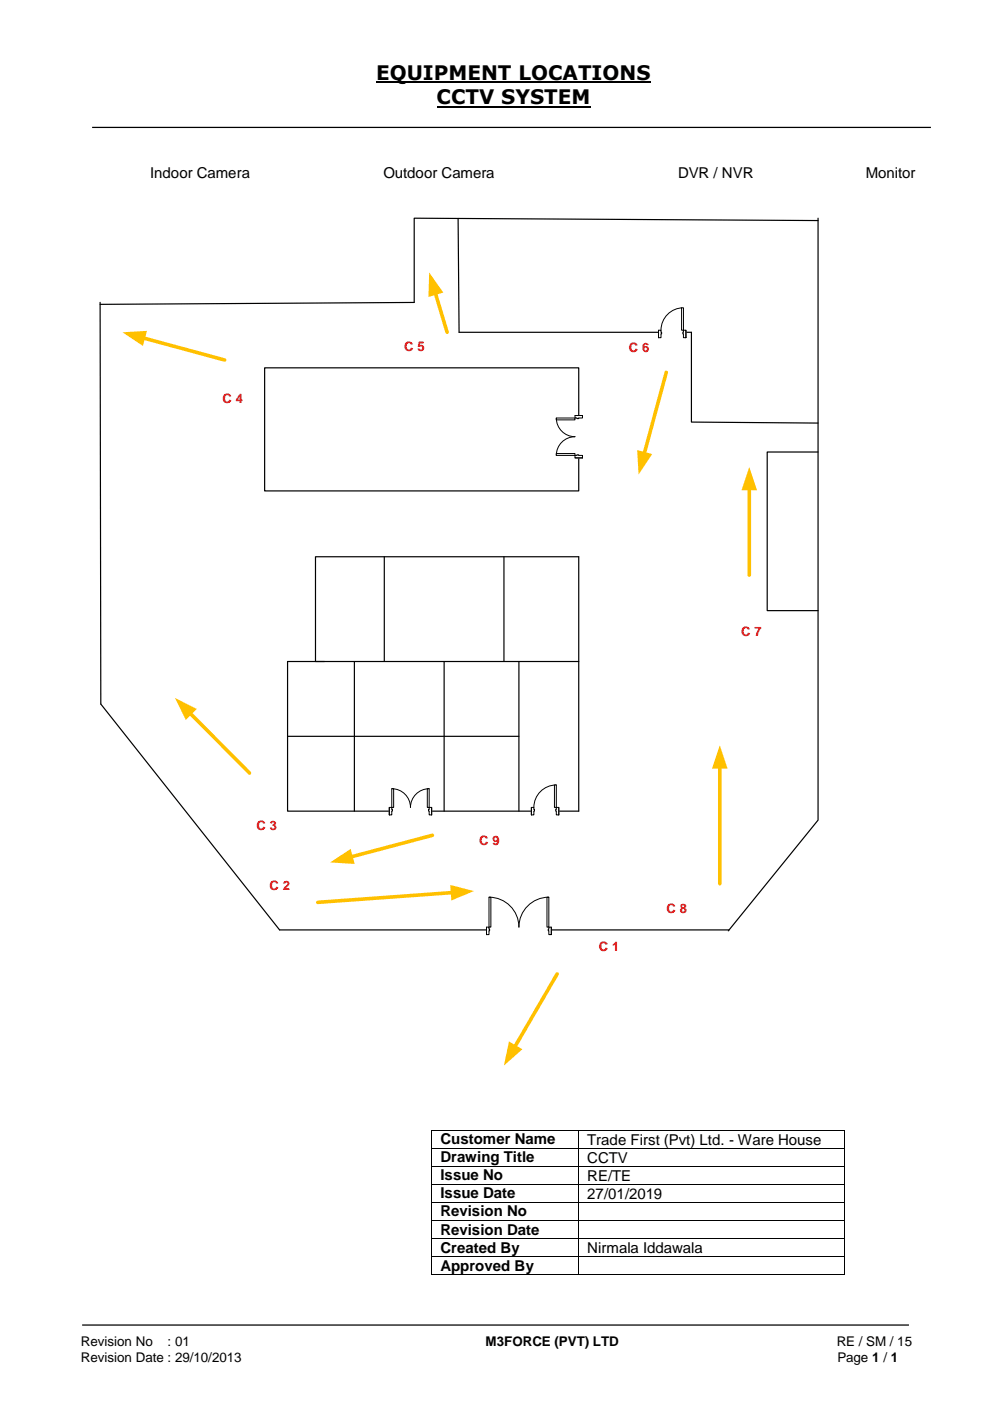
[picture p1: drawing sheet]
<svg xmlns="http://www.w3.org/2000/svg" width="210mm" height="297mm" viewBox="0 0 210 297" stroke-linecap="round" stroke-linejoin="round" font-family="sans-serif">
<path d="M79.7 17.4h58.2M92.6 22.6h32.6" fill="none" stroke="#000" stroke-width=".42"/>
<path d="M19.5 27h177.8M17.4 280.8h175.3" fill="none" stroke="#000" stroke-width=".26"/>
<path d="M56.1 78h66.6v26h-66.6z" fill-rule="evenodd" fill="#fff"/>
<g fill="none" stroke="#000" stroke-width=".25">
<path d="M97.1 46.3l.2 24.1h49.3M173.4 46.2v127.6l-19 23.5M173.4 46.7l-85.6-.5v17.9M21.2 64.1l.2 85.1 37.9 47.9h95.2M56.1 78h66.6v26h-66.6zM87.8 64.1l-66.6 .4M173.4 95.8h-10.8v33.6h10.8M81.5 118v22.2M106.8 118v22.2M61 156.1h49M68.8 140.2h-7.8v31.7h61.7v-53.9h-55.8v22.2h55.8M75.1 140.2v31.7"/>
<path d="M94.1 140.2v31.7M110 140.2v31.7"/>
</g>
<path d="M40.3 151.1l12.6 12.7" fill="none" stroke="#ffc000" stroke-width=".76"/>
<path d="M37.1 147.9l4.6 2.4-2.3 2.3z" fill="#ffc000"/>
<path d="M112.6 171.1h5.8v1.7h-5.8z" fill-rule="evenodd" fill="#fff"/>
<path d="M112.6 171.1h5.8v1.7h-5.8z" fill="none" stroke="#fff" stroke-width=".21"/>
<path d="M117.9 171.1v1.6h.5v-1.6zM112.6 171.1h.6v1.6h-.6z" fill-rule="evenodd" fill="#fff"/>
<path d="M113.2 171.5v-.4h-.6v1.6h.6v-.8M117.9 171.5v-.4h.5v1.6h-.5v-.8" fill="none" stroke="#000" stroke-width=".21"/>
<path d="M117.8 171.5v.4h.1v-.4zM113.2 171.5h.1v.4h-.1z" fill-rule="evenodd" fill="#fff"/>
<path d="M112.6 171.1v1.6M113.2 171.5h.1v.4h-.1M117.9 166.4a4.8 4.8 0 0 0-4.7 4.7M117.9 171.5h-.1v.4h.1M118.4 171.1v1.6" fill="none" stroke="#000" stroke-width=".21"/>
<path d="M117.5 166.4h.4v4.7h-.4z" fill-rule="evenodd" fill="#fff"/>
<path d="M117.5 166.4h.4v4.7h-.4z" fill="none" stroke="#000" stroke-width=".21"/>
<path d="M82.5 171.1h9v1.7h-9z" fill-rule="evenodd" fill="#fff"/>
<path d="M82.5 171.1h9v1.7h-9z" fill="none" stroke="#fff" stroke-width=".21"/>
<path d="M91 171.1v1.6h.5v-1.6zM82.5 171.1h.5v1.6h-.5z" fill-rule="evenodd" fill="#fff"/>
<path d="M83 171.5v-.4h-.5v1.6h.5v-.8M91 171.5v-.4h.5v1.6h-.5v-.8" fill="none" stroke="#000" stroke-width=".21"/>
<path d="M90.8 171.5v.4h.2v-.4zM83 171.5h.2v.4h-.2z" fill-rule="evenodd" fill="#fff"/>
<path d="M82.5 171.1v1.6M83 167.2a4 4 0 0 1 4 3.9 4 4 0 0 1 4-3.9M83 171.5h.2v.4h-.2M91 171.5h-.2v.4h.2M91.5 171.1v1.6" fill="none" stroke="#000" stroke-width=".21"/>
<path d="M83 167.2h.4v3.9h-.4z" fill-rule="evenodd" fill="#fff"/>
<path d="M83 167.2h.4v3.9h-.4z" fill="none" stroke="#000" stroke-width=".21"/>
<path d="M90.6 167.2h.4v3.9h-.4z" fill-rule="evenodd" fill="#fff"/>
<path d="M90.6 167.2h.4v3.9h-.4z" fill="none" stroke="#000" stroke-width=".21"/>
<path d="M103.1 196.4h13.8v1.7h-13.8z" fill-rule="evenodd" fill="#fff"/>
<path d="M103.1 196.4h13.8v1.7h-13.8z" fill="none" stroke="#fff" stroke-width=".21"/>
<path d="M116.3 196.5v1.6h.6v-1.6zM103.1 196.5h.6v1.6h-.6z" fill-rule="evenodd" fill="#fff"/>
<path d="M103.7 196.9v-.4h-.6v1.6h.6v-.8M116.3 196.9v-.4h.6v1.6h-.6v-.8" fill="none" stroke="#000" stroke-width=".21"/>
<path d="M116.2 196.9v.4h.1v-.4zM103.7 196.9h.1v.4h-.1z" fill-rule="evenodd" fill="#fff"/>
<path d="M103.1 196.5v1.6M103.7 190.2a6.3 6.3 0 0 1 6.3 6.3 6.3 6.3 0 0 1 6.3-6.3M103.7 196.9h.1v.4h-.1M116.3 196.9h-.1v.4h.1M116.9 196.5v1.6" fill="none" stroke="#000" stroke-width=".21"/>
<path d="M103.7 190.2h.3v6.3h-.3z" fill-rule="evenodd" fill="#fff"/>
<path d="M103.7 190.2h.3v6.3h-.3z" fill="none" stroke="#000" stroke-width=".21"/>
<path d="M115.9 190.2h.4v6.3h-.4z" fill-rule="evenodd" fill="#fff"/>
<path d="M115.9 190.2h.4v6.3h-.4z" fill="none" stroke="#000" stroke-width=".21"/>
<path d="M152.6 162.5v24.8" fill="none" stroke="#ffc000" stroke-width=".76"/>
<path d="M152.6 158l1.6 4.9h-3.3z" fill="#ffc000"/>
<path d="M118.1 206.4l-9 15.5" fill="none" stroke="#ffc000" stroke-width=".76"/>
<path d="M107.9 220.7l2.8 1.7-3.9 3.4z" fill="#ffc000"/>
<path d="M96 189.2l-28.6 2" fill="none" stroke="#ffc000" stroke-width=".76"/>
<path d="M95.4 187.6l5.1 1.2-4.8 2z" fill="#ffc000"/>
<path d="M30.3 71.6l17.3 4.7" fill="none" stroke="#ffc000" stroke-width=".76"/>
<path d="M26 70.4l5.2-.3-.9 3.2z" fill="#ffc000"/>
<path d="M139.6 69.9h5.8v1.7h-5.8z" fill-rule="evenodd" fill="#fff"/>
<path d="M139.6 69.9h5.8v1.7h-5.8z" fill="none" stroke="#fff" stroke-width=".21"/>
<path d="M144.9 70v1.6h.5v-1.6zM139.6 70h.5v1.6h-.5z" fill-rule="evenodd" fill="#fff"/>
<path d="M140.1 70.4v-.4h-.5v1.6h.5v-.8M144.9 70.4v-.4h.5v1.6h-.5v-.8" fill="none" stroke="#000" stroke-width=".21"/>
<path d="M144.7 70.4v.4h.2v-.4zM140.1 70.4h.1v.4h-.1z" fill-rule="evenodd" fill="#fff"/>
<path d="M139.6 70v1.6M140.1 70.4h.1v.4h-.1M144.9 65.2a4.8 4.8 0 0 0-4.8 4.8M144.9 70.4h-.2v.4h.2M145.4 70v1.6" fill="none" stroke="#000" stroke-width=".21"/>
<path d="M144.5 65.2h.4v4.8h-.4z" fill-rule="evenodd" fill="#fff"/>
<path d="M144.5 65.2h.4v4.8h-.4z" fill="none" stroke="#000" stroke-width=".21"/>
<path d="M141.2 78.9l-4.7 17.3" fill="none" stroke="#ffc000" stroke-width=".76"/>
<path d="M135.1 95.4l3.1 .8-2.8 4.4z" fill="#ffc000"/>
<path d="M146.6 70.4v19.1l26.8 .2" fill="none" stroke="#000" stroke-width=".25"/>
<path d="M158.8 103.5v18.4" fill="none" stroke="#ffc000" stroke-width=".76"/>
<path d="M158.8 99l1.7 4.9h-3.3z" fill="#ffc000"/>
<path d="M92.3 62.1l2.5 8.3" fill="none" stroke="#ffc000" stroke-width=".76"/>
<path d="M91 57.7l3 4.3-3.2 1z" fill="#ffc000"/>
<path d="M91.7 177l-17.3 4.6" fill="none" stroke="#ffc000" stroke-width=".76"/>
<path d="M70 182.8l4.3-2.9 .9 3.2z" fill="#ffc000"/>
<path d="M121.8 88.1h1.7v8.9h-1.7z" fill-rule="evenodd" fill="#fff"/>
<path d="M121.8 88.1h1.7v8.9h-1.7z" fill="none" stroke="#fff" stroke-width=".21"/>
<path d="M121.9 88.1v.5h1.6v-.5zM121.9 96.5h1.6v.5h-1.6z" fill-rule="evenodd" fill="#fff"/>
<path d="M122.3 88.6h-.4v-.5h1.6v.5h-.8M122.3 96.5h-.4v.5h1.6v-.5h-.8" fill="none" stroke="#000" stroke-width=".21"/>
<path d="M122.3 88.6v.1h.4v-.1zM122.3 96.4h.4v.1h-.4z" fill-rule="evenodd" fill="#fff"/>
<path d="M117.9 88.6a4 4 0 0 0 4 4 4 4 0 0 0-4 3.9M121.9 88.1h1.6M121.9 97h1.6M122.3 88.6v.1h.4v-.1M122.3 96.5v-.1h.4v.1" fill="none" stroke="#000" stroke-width=".21"/>
<path d="M117.9 96.1h4v.4h-4z" fill-rule="evenodd" fill="#fff"/>
<path d="M117.9 96.1h4v.4h-4z" fill="none" stroke="#000" stroke-width=".21"/>
<path d="M117.9 88.6h4v.4h-4z" fill-rule="evenodd" fill="#fff"/>
<g fill="none" stroke="#000" stroke-width=".21">
<path d="M117.9 88.6h4v.4h-4zM91.5 239.6v3.7M91.5 239.6h31M122.6 239.6v3.7M122.7 239.6h56.3M179.1 239.6v3.7M91.5 243.5v3.6M91.5 247.3v3.6M91.5 251.1v3.7M91.5 254.9v3.7M91.5 258.8v3.6M91.5 243.4h31"/>
<path d="M91.5 247.2h31M91.5 251h31M91.5 254.8h31M91.5 258.7h31M122.6 243.5v3.6M122.6 247.3v3.6M122.6 251.1v3.7M122.6 254.9v3.7M122.6 258.8v3.6M122.7 243.4h56.3M122.7 247.2h56.3M122.7 251h56.3"/>
<path d="M122.7 254.8h56.3M122.7 258.7h56.3M179.1 243.5v3.6M179.1 247.3v3.6M179.1 251.1v3.7M179.1 254.9v3.7M179.1 258.8v3.6M91.5 262.6v3.6M91.5 266.4v3.7M91.5 262.5h31M91.5 266.3h31M91.5 270.2h31"/>
<path d="M122.6 262.6v3.6M122.6 266.4v3.7M122.7 262.5h56.3M122.7 266.3h56.3M122.7 270.2h56.3M179.1 262.6v3.6M179.1 266.4v3.7"/>
</g>
<g fill="#000">
<path d="M91.4 239.5h.1v.1h-.1z" fill-rule="evenodd"/>
<path d="M91.4 239.5h.1v.1h-.1z" fill-rule="evenodd"/>
<path d="M122.5 239.5h.2v.1h-.2z" fill-rule="evenodd"/>
<path d="M179 239.5h.2v.1h-.2z" fill-rule="evenodd"/>
<path d="M179 239.5h.2v.1h-.2z" fill-rule="evenodd"/>
<path d="M91.4 243.3h.1v.2h-.1z" fill-rule="evenodd"/>
<path d="M91.4 247.1h.1v.2h-.1z" fill-rule="evenodd"/>
<path d="M91.4 250.9h.1v.2h-.1z" fill-rule="evenodd"/>
<path d="M91.4 254.8h.1v.1h-.1z" fill-rule="evenodd"/>
<path d="M91.4 258.6h.1v.2h-.1z" fill-rule="evenodd"/>
<path d="M122.5 243.3h.2v.2h-.2z" fill-rule="evenodd"/>
<path d="M122.5 247.1h.2v.2h-.2z" fill-rule="evenodd"/>
<path d="M122.5 250.9h.2v.2h-.2z" fill-rule="evenodd"/>
<path d="M122.5 254.8h.2v.1h-.2z" fill-rule="evenodd"/>
<path d="M122.5 258.6h.2v.2h-.2z" fill-rule="evenodd"/>
<path d="M179 243.3h.2v.2h-.2z" fill-rule="evenodd"/>
<path d="M179 247.1h.2v.2h-.2z" fill-rule="evenodd"/>
<path d="M179 250.9h.2v.2h-.2z" fill-rule="evenodd"/>
<path d="M179 254.8h.2v.1h-.2z" fill-rule="evenodd"/>
<path d="M179 258.6h.2v.2h-.2z" fill-rule="evenodd"/>
<path d="M91.4 262.4h.1v.2h-.1z" fill-rule="evenodd"/>
<path d="M91.4 266.2h.1v.2h-.1z" fill-rule="evenodd"/>
<path d="M91.4 270.1h.1v.1h-.1z" fill-rule="evenodd"/>
<path d="M91.4 270.1h.1v.1h-.1z" fill-rule="evenodd"/>
<path d="M122.5 262.4h.2v.2h-.2z" fill-rule="evenodd"/>
<path d="M122.5 266.2h.2v.2h-.2z" fill-rule="evenodd"/>
<path d="M122.5 270.1h.2v.1h-.2z" fill-rule="evenodd"/>
<path d="M179 262.4h.2v.2h-.2z" fill-rule="evenodd"/>
<path d="M179 266.2h.2v.2h-.2z" fill-rule="evenodd"/>
<path d="M179 270.1h.2v.1h-.2z" fill-rule="evenodd"/>
<path d="M179 270.1h.2v.1h-.2z" fill-rule="evenodd"/>
</g>
<g font-size="4.2">
<text x="79.7" y="16.9">EQUIPMENT LOCATIONS</text>
<text x="92.6" y="22.1">CCTV SYSTEM</text>
</g>
<g font-size="3.2">
<text x="31.8" y="37.7">Indoor Camera</text>
<text x="81.3" y="37.7">Outdoor Camera</text>
<text x="143.7" y="37.7">DVR / NVR</text>
<text x="183.6" y="37.7">Monitor</text>
<text x="93.4" y="242.5">Customer Name</text>
<text x="124.5" y="242.6">Trade First (Pvt) Ltd. - Ware House</text>
<text x="93.4" y="246.3">Drawing Title</text>
<text x="93.4" y="250.2">Issue No</text>
<text x="124.5" y="246.4">CCTV</text>
<text x="124.5" y="250.3">RE/TE</text>
<text x="93.4" y="254">Issue Date</text>
<text x="93.4" y="257.8">Revision No</text>
<text x="124.5" y="254.1">27/01/2019</text>
<text x="93.4" y="261.7">Revision Date</text>
<text x="93.4" y="265.5">Created By</text>
<text x="93.4" y="269.3">Approved By</text>
<text x="124.5" y="265.5">Nirmala Iddawala</text>
</g>
<g font-size="2.8" fill="#f00">
<text x="101.6" y="179.2">C 9</text>
<text x="141.3" y="193.5">C 8</text>
<text x="127" y="201.6">C 1</text>
</g>
<g font-size="2.8">
<text x="17.1" y="285.4">Revision No</text>
<text x="35.5" y="285.4">: 01</text>
<text x="102.9" y="285.4">M3FORCE (PVT) LTD</text>
<text x="177.4" y="285.4">RE / SM / 15</text>
<text x="17.1" y="288.6">Revision Date : 29/10/2013</text>
<text x="177.5" y="288.6">Page 1 / 1</text>
</g>
<g font-size="2.7" fill="#f00">
<text x="85.7" y="74.4">C 5</text>
<text x="133.3" y="74.6">C 6</text>
<text x="47.2" y="85.5">C 4</text>
<text x="157.1" y="134.7">C 7</text>
<text x="54.4" y="176">C 3</text>
<text x="57.1" y="188.7">C 2</text>
</g>
</svg>
